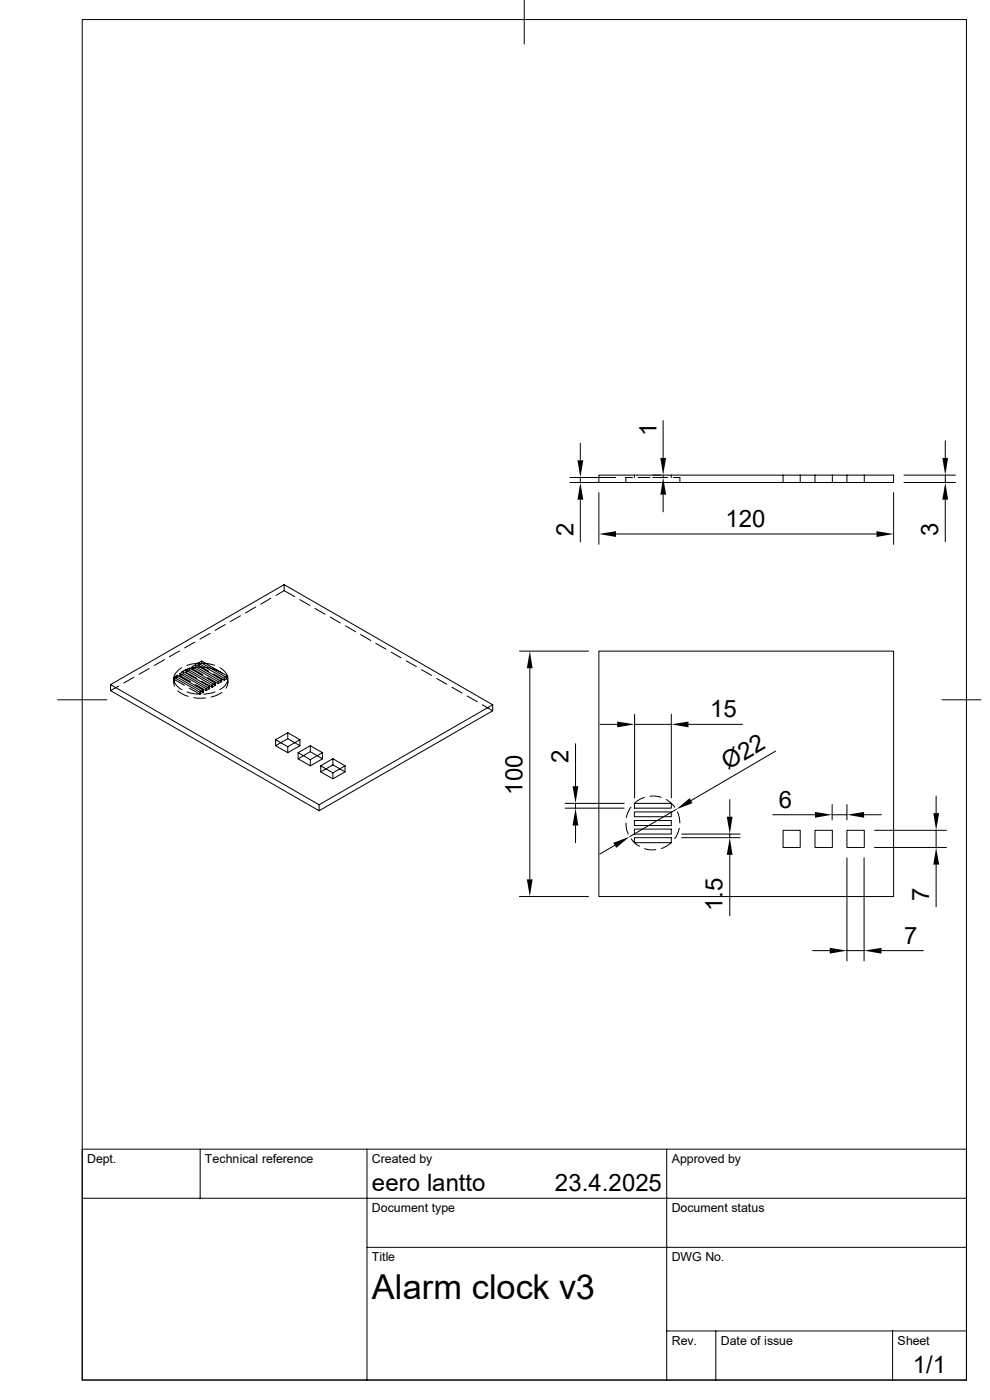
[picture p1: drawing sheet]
<svg xmlns="http://www.w3.org/2000/svg" width="210mm" height="297mm" viewBox="0 0 210 297" stroke-linecap="round" stroke-linejoin="round" font-family="sans-serif">
<g fill="none" stroke="#000" stroke-width=".21">
<path d="M17.4 4.1h187.6v288.7h-187.6zM111.2 0v9.4M123.1 94v3.7M140.7 89.2v8M200.5 93.5v3.7M120.9 102.4h9.7M120.9 101.3h9.7M123.1 101.3v1.1M123.1 106v9M127 104.5v11M127 100.8h62.6v1.6h-62.6zM130.7 113.3h55.2"/>
<path d="M134.2 101.3h-1.4v1.1M134.6 100.8v.5M135.4 101.3h2.5M138.5 100.8h1.7M138.5 101.3h1.7M139.1 101.3h2.5M140.7 100.8v.5M140.7 104.9v3.7M142.4 100.8v.5M142.8 101.3h1.4v1.1M166.1 100.8v1.6M169.8 100.8v1.6"/>
<path d="M172.9 100.8v1.6M176.6 100.8v1.6M179.7 100.8v1.6M183.3 100.8v1.6M189.6 104.5v11M191.8 100.8h10.9M191.8 102.4h10.9M200.5 100.8v1.6M200.5 106v8.9M34.9 140l-2.2 1.2M38.1 138.1l-2.2 1.2M41.3 136.2l-2.1 1.3"/>
<path d="M44.6 134.4l-2.2 1.2M47.8 132.5l-2.2 1.2M51 130.6l-2.1 1.3M54.2 128.8l-2.1 1.2M57.4 126.9l-2.1 1.3M60.3 124v1.3l2.2 1.3M60.3 125.3l-1.8 1M60.3 124l-36.8 21.2M60.3 124l44.2 25.5M63.6 127.2l2.1 1.2M66.8 129.1l2.2 1.2M70.1 130.9l2.1 1.3"/>
<path d="M73.3 132.8l2.1 1.2M76.5 134.6l2.2 1.3M79.7 136.5l2.2 1.2M83 138.3l2.1 1.3M110.2 138.1h14.6M127 138.1h62.6v52.1h-62.6zM12.2 148.5h10.4M23.5 146.5l44.2 25.5v-1.3l36.8-21.2v1.3l-36.8 21.2M23.5 146.5v-1.3l44.2 25.5M25.2 145.5l-1.7 1M28.4 143.7l-2.2 1.2M31.7 141.8l-2.2 1.2"/>
<path d="M36.9 143.7v1.1M36.9 143.7l5.5 3.2M37 144.6a3 3 0 0 0 1.6 1.7M37.5 143.3a2.14 2.14 0 0 0-.5 2.3M37.6 143.7v-.4l5.5 3.1M37.6 143.7l-.7 .4 2.2 1.3M37.6 143.7l5.5 3.2M37.6 143.3l-.7 .4M37.7 146.6l.7 .5 1.5 .6M38.2 143.3l2.2 1.3M38.2 142.9v.4M38.2 142.9l5.5 3.2"/>
<path d="M38.5 141.6a3.8 3.8 0 0 0-1.5 1.8M38.9 142.9v-.4l5.5 3.2M38.9 142.9l-.7 .4M38.9 142.9l5.5 3.2M38.9 142.5l-.7 .4M39.5 142.6l2.2 1.3M39.5 142.2v.4M39.5 142.2l5.5 3.2M39.7 146.8l2.3 .5M40.2 146l2.2 1.3M40.2 142.2v-.5l5.5 3.2M40.2 142.2l-.7 .4"/>
<path d="M40.2 142.2l5.5 3.2M40.2 141.7l-.7 .5M40.8 141.9l2.2 1.2M40.8 141.4v.5M40.8 141.4l5.5 3.2M41.1 148l2.5 .1M41.1 141.6l-.9 .2-1.7 .7M41.1 141.6l-.3 .3M41.5 141.4v-.4l5.5 3.2M41.5 141.4l-.4 .2M41.5 141.4l5.5 3.2M41.5 145.2l2.2 1.3"/>
<path d="M41.5 141l-.7 .4M42 140.7l-2.4 .5M42 141.1l2.3 1.3M42 140.7v.4M42 140.7l5.6 3.2M42.4 146.9v.4M42.8 144.5l2.2 1.3M42.8 140.7v-.4l5.5 3.2M42.8 140.7l-.8 .4M42.8 140.7l5.2 3M42.8 140.3l-.8 .4M43.1 146.9l-.7 .4"/>
<path d="M43.1 146.4l-.7 .5M43.1 146.4v.5M43.2 140.7l2.4 .4M43.6 141.6h.5a7.1 7.1 0 0 1 3 1.2M43.6 141.6h-2.5M43.7 146.1v.4M44.1 143.8l2.2 1.2M44.4 146.1l-.7 .4M44.4 145.7l-.7 .4M44.4 145.7v.4M45 145.4v.4M45.3 143l2.3 1.3"/>
<path d="M45.6 146.8l-2.4 .5M45.7 145.4l-.7 .4M45.7 144.9l-.7 .5M45.7 144.9v.5M46.3 144.6v.4M46.7 141.6a3.4 3.4 0 0 1 1.5 1.8M47 144.6l-.7 .4M47 144.2l-.7 .4M47 144.2v.4M47.1 146.9l-.7 .4-1.6 .6M47.6 143.9v.4M48 143.7a1.89 1.89 0 0 1-.1 2.3"/>
<path d="M48 143.7l.3 .2M48.2 144.6a2.71 2.71 0 0 1-1.5 1.7M48.3 143.9l-.7 .4M48.3 143.5l-.7 .4M48.3 143.5v.4M48.3 144v.8M58.5 156.9v1.3l2.5 1.5M58.5 156.9l2.5 1.5M61 156.7v-1.3l-2.5 1.5M61 156.7l2.6 1.5v-1.3M61 155.4l2.6 1.5M61 156.7l-2.5 1.5"/>
<path d="M63.2 159.7v1.3l2.6 1.5M63.2 159.7l2.6 1.5M63.6 158.2l-2.6 1.5v-1.3M63.6 156.9l-2.6 1.5M65.8 159.5v-1.3l-2.6 1.5M65.8 159.5l2.6 1.5v-1.3M65.8 159.5l-2.6 1.5M65.8 158.2l2.6 1.5M68.4 159.7l-2.6 1.5M86.2 140.2l2.1 1.2M89.4 142.1l2.2 1.2M92.6 143.9l2.2 1.3"/>
<path d="M95.9 145.8l2.1 1.2M99.1 147.7l2.2 1.2M102.3 149.5l2.2 1.3M112.4 141.8v44.8M122.1 157.8v9M127.3 153.7h3.6M134.6 151.5v17.8M134.6 153.7h7.8M142.4 151.5v17.8M146 153.7h11.5M164.5 159.3l-17.9 10.5M199.8 148.5h8.3"/>
<path d="M68 162.5v1.2l2.6 1.5M68 162.5l2.6 1.5M68.4 161l-2.6 1.5v-1.3M70.6 162.3v-1.3l-2.6 1.5M70.6 162.3l2.6 1.4v-1.2M70.6 162.3l-2.6 1.4M70.6 161l2.6 1.5M73.2 163.7l-2.6 1.5v-1.2M73.2 162.5l-2.6 1.5M119.9 170.4h12.5M119.9 171.4h12.5M122.1 170.4v1"/>
<path d="M122.1 175.1v3.7M130.4 179.3l-3.1 1.9M132.8 174.6l.1 1.4 .4 1M133.9 171.2l-.6 1-.4 1.2M133.9 178l1.2 1.2 .6 .3M134.6 177.7h7.8v1.1h-7.8zM134.6 175.9h7.8v1.1h-7.8zM134.6 174.1h7.8v1h-7.8zM134.6 170.4h7.8v1.1h-7.8zM134.6 172.3h7.8v1h-7.8zM136.7 169.2l-.8 .3-1.2 .8M137.9 168.9h.8l1.6 .3"/>
<path d="M141.4 169.6l.9 .7 .8 .9M142.4 178.8l-.9 .7-1.2 .5M143.5 171.7l-9.9 5.8M143.7 172.3l.4 1.3 .1 1M144.1 175.7l-.6 1.7-.4 .5M144.6 177.7h12.4M144.6 177h12.4M154.8 169.6v3.7M154.8 177v.7M163.9 172.8h9M166.1 176.1h3.7v3.7h-3.7zM172.9 176.1h3.7v3.7h-3.7z"/>
<path d="M176.5 170.7v3.2M176.5 172.8h3.2M179.7 170.7v3.2M179.7 176.1h3.6v3.7h-3.6zM183.3 172.8h3.7M185.5 176.1h15.3M185.5 179.8h15.3M198.6 168.9v3.6M198.6 176.1v3.7M110.2 190.2h14.6M136.7 180a4.4 4.4 0 0 0 2.4 .3M154.8 181.4v12.9"/>
<path d="M179.7 182v21.9M183.3 182v21.9M198.6 183.4v9M172.4 201.7h3.6M179.7 201.7h3.6M187 201.7h8.9M17.4 254.2h187.6M42.5 243.8v10.4M77.9 243.8v49M141.4 243.8v49M205 243.8h-187.6v49M77.9 264.6h127.1"/>
<path d="M141.4 282.4h63.6M151.8 282.4v10.4M189.4 282.4v10.4"/>
</g>
<g fill="#000">
<path d="M122.5 97.7h1.2l-.6 3.6zM140.1 97.2h1.2l-.6 3.6zM199.9 97.2h1.2l-.6 3.6zM123.1 102.4l.6 3.6h-1.2zM127 113.3l3.7-.6v1.2zM140.7 101.3l.6 3.6h-1.2zM185.9 112.7l3.7 .6-3.7 .6zM200.5 102.4l.6 3.6h-1.2zM112.4 138.1l.6 3.7h-1.2zM130.9 153.1l3.7 .6-3.7 .6zM142.4 153.7l3.6-.6v1.2zM122.1 171.4l.6 3.7h-1.2z"/>
<path d="M121.5 166.8h1.2l-.6 3.6zM130.1 178.8l3.5-1.3-2.9 2.4zM143.5 171.7l2.8-2.4 .6 1.1zM154.2 173.3h1.2l-.6 3.7zM172.9 172.3l3.6 .5-3.6 .7zM179.7 172.8l3.6-.5v1.2zM198 172.5h1.2l-.6 3.6zM111.8 186.6h1.2l-.6 3.6zM154.8 177.7l.6 3.7h-1.2zM198.6 179.8l.6 3.6h-1.2zM176 201.1l3.7 .6-3.7 .6zM183.3 201.7l3.7-.6v1.2z"/>
</g>
<text font-size="7.3" x="78.9" y="275.6">Alarm clock v3</text>
<g font-size="5.1">
<text x="139.2" y="92.6" transform="rotate(-90 139.2 92.6)">1</text>
<text x="121.7" y="113.7" transform="rotate(-90 121.7 113.7)">2</text>
<text x="153.9" y="111.8">120</text>
<text x="199" y="113.7" transform="rotate(-90 199 113.7)">3</text>
<text x="150.6" y="152.1">15</text>
<text x="120.6" y="161.8" transform="rotate(-90 120.6 161.8)">2</text>
<text x="154.4" y="163.4" transform="rotate(-30 154.4 163.4)">Ø22</text>
<text x="110.9" y="168.6" transform="rotate(-90 110.9 168.6)">100</text>
<text x="165.2" y="171.3">6</text>
<text x="197.1" y="191.1" transform="rotate(-90 197.1 191.1)">7</text>
<text x="153.3" y="193.3" transform="rotate(-90 153.3 193.3)">1.5</text>
<text x="191.8" y="200.2">7</text>
<text x="78.9" y="252.6">eero lantto</text>
<text x="117.7" y="252.6">23.4.2025</text>
<text x="193.6" y="291.4">1/1</text>
</g>
<g font-size="2.6">
<text x="18.5" y="246.7">Dept.</text>
<text x="43.5" y="246.7">Technical reference</text>
<text x="78.9" y="246.7">Created by</text>
<text x="142.5" y="246.7">Approved by</text>
<text x="78.9" y="257.1">Document type</text>
<text x="142.5" y="257.1">Document status</text>
<text x="78.9" y="267.5">Title</text>
<text x="142.5" y="267.5">DWG No.</text>
<text x="142.5" y="285.3">Rev.</text>
<text x="152.9" y="285.3">Date of issue</text>
<text x="190.4" y="285.3">Sheet</text>
</g>
</svg>
